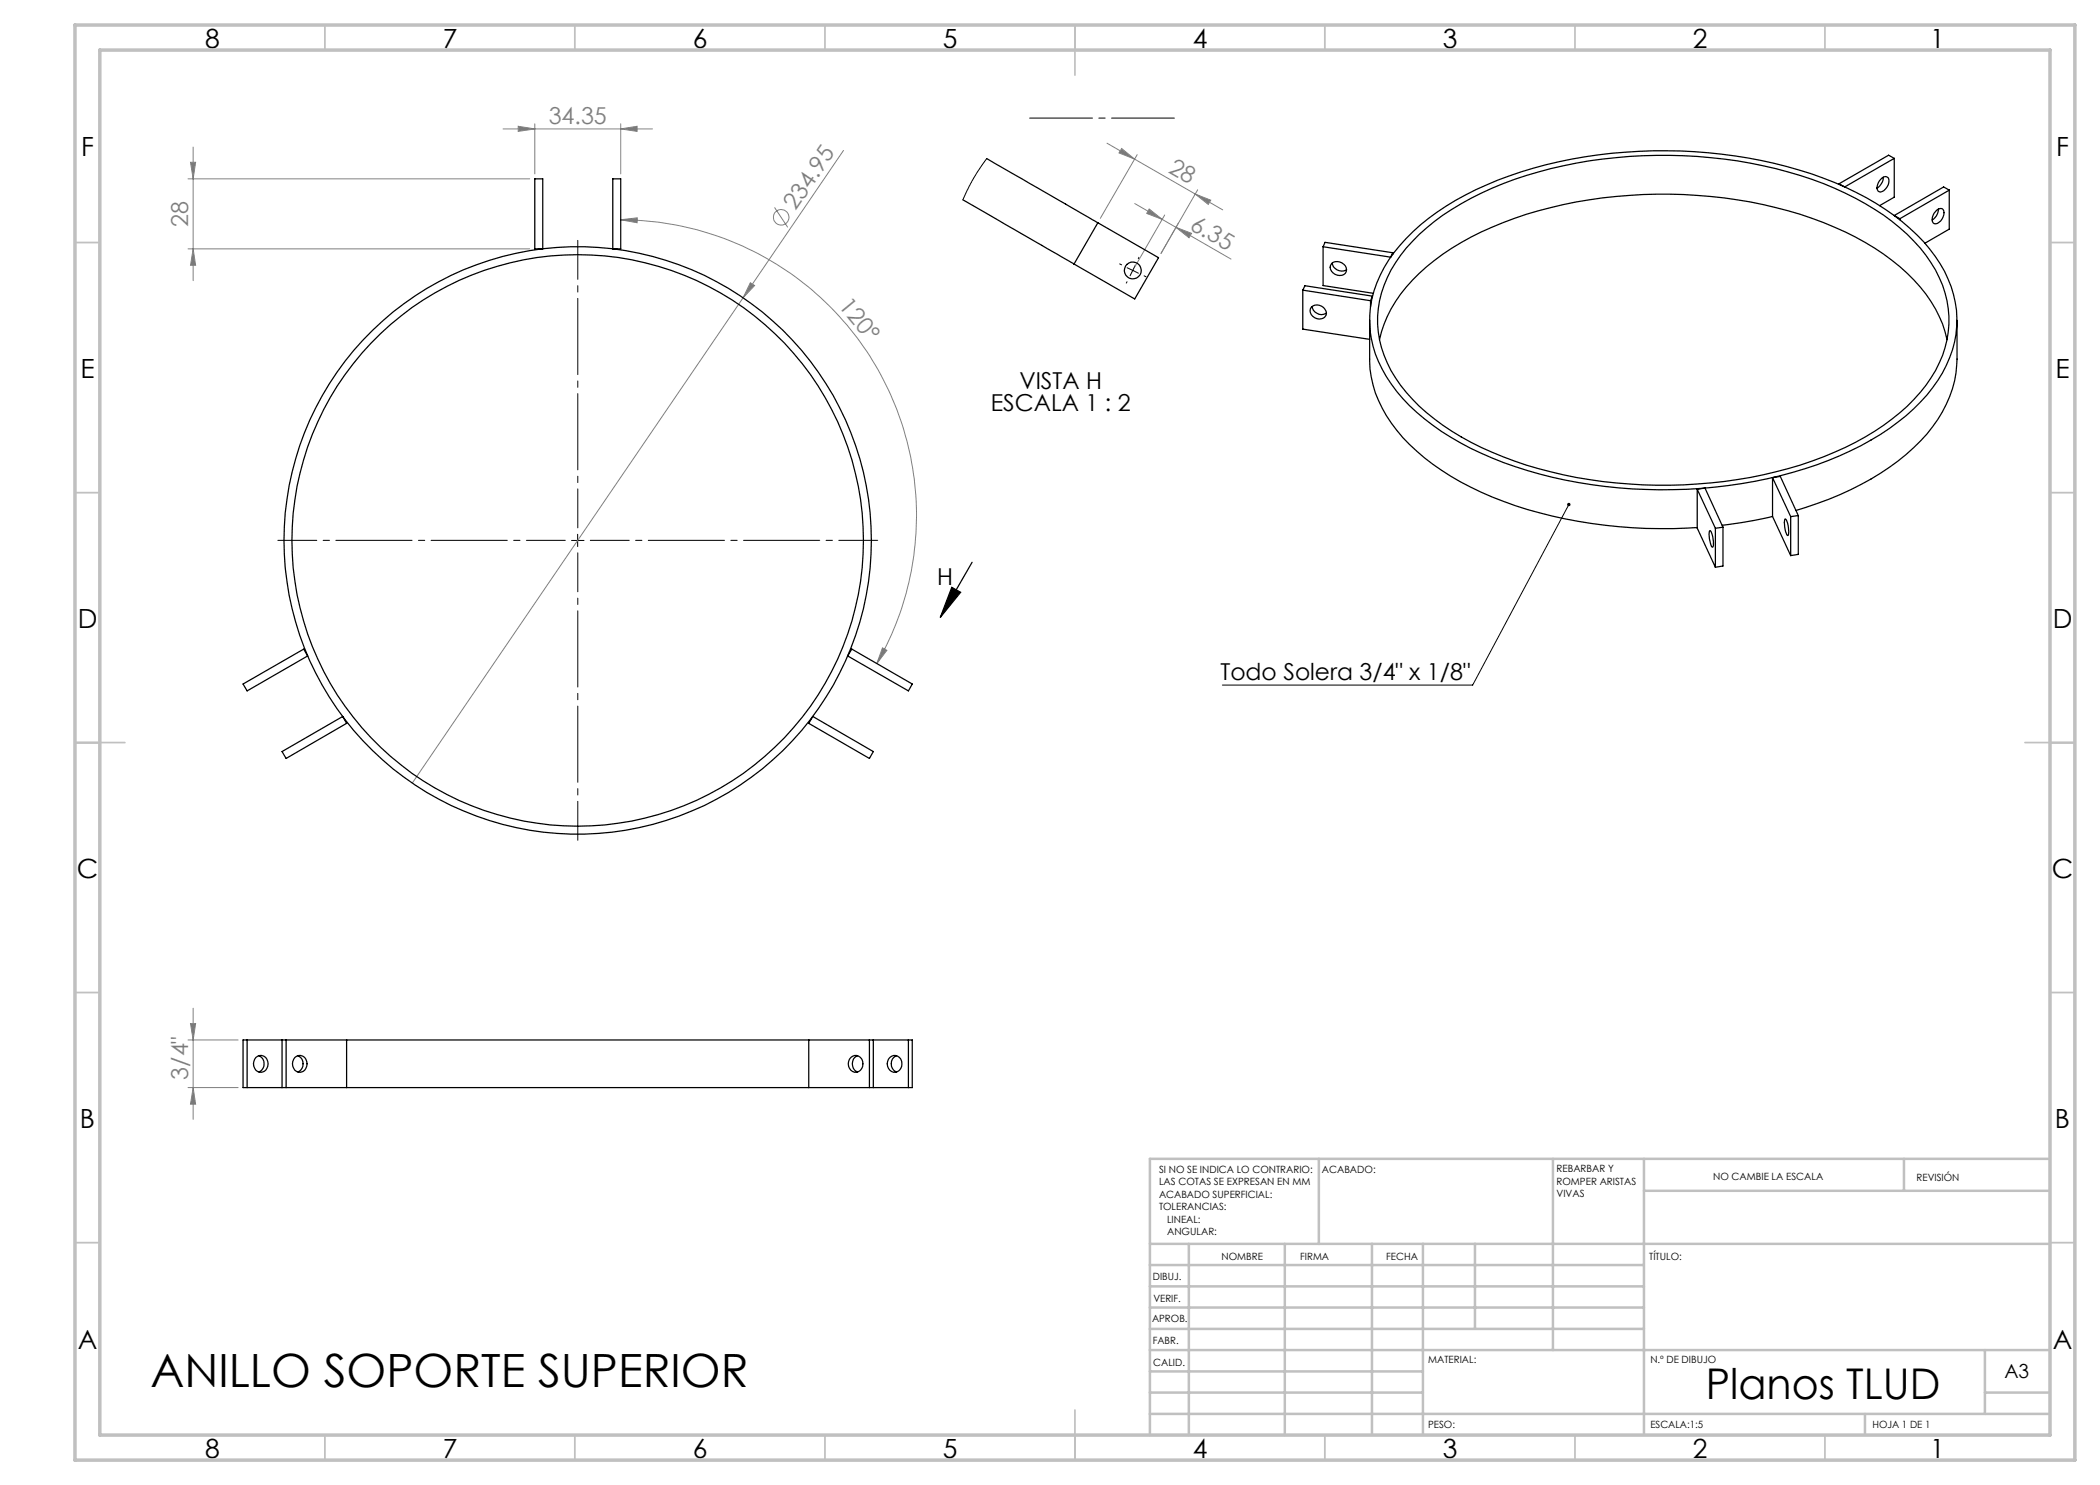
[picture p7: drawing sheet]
<svg xmlns="http://www.w3.org/2000/svg" width="420mm" height="297mm" viewBox="0 0 420 297" stroke-linecap="round" stroke-linejoin="round" font-family="sans-serif">
<g fill="none" stroke="#808080" stroke-width=".2">
<path d="M37.6 35.8h68.3M38.1 32.5h1l-.5 3.3zM38.6 29.4v26.7M100.6 25.8h29.9M103.6 25.3l3.4 .5-3.4 .5zM107 24.8v10M124.1 25.8l3.3-.5v1zM124.1 24.8v10M168.7 30.1l-20.1 29.4M221.4 28.6l23.1 13.4M224.3 29.7l2.6 2.1-3.1-1.2zM227.4 30.9l-7.3 12.8"/>
<path d="M239 38.8l3.1 1.2-.4 .9zM239.5 38l-7.3 12.7M37.6 49.8h68.3M38.6 49.8l.5 3.3h-1zM124.1 44l3.4-.4-.1 1zM124.1 44a59.2 59.2 0 0 1 51.3 88.7M148.6 59.5l-66.2 97.1M150.1 56.5l.8 .6-2.3 2.4zM154.9 41.5l2.7 4M226.9 40.7l19.3 11.1M229.8 41.8l2.6 2.1-3.1-1.2zM232.9 43l-5.9 10.2"/>
<path d="M235.2 45.5l3.1 1.2-.5 .9zM176.5 129.6l.9 .5-2 2.6zM37.6 208h10M37.6 217.5h10M38.1 204.7h1l-.5 3.3zM38.6 217.5l.5 3.3h-1zM38.6 201.6v22.3"/>
<circle cx="156.2" cy="43.5" r="1.55"/>
</g>
<path d="M190.4 117.5l1.7 1-4 5zM194.4 112.5l-6.3 11" fill="none" stroke="#000" stroke-width=".25"/>
<path d="M225.4 56.3l-.2 .4M227.6 51.8l.2-.4" fill="none" stroke="#000" stroke-width=".2" stroke-dasharray="15.2 1.3 1.3 1.3" stroke-linecap="butt"/>
<path d="M225.4 53.5l1.2 .6M226.6 54.1l-.6 1.1M226.6 54.1l1.1 .5M227.1 52.9l-.5 1.2M114.3 108.1h2.5M115.5 106.9v2.4M313.8 100.9l-19.3 36.1h-50" fill="none" stroke="#000" stroke-width=".2"/>
<path d="M113.1 108.1h-57.5M115.6 105.6v-57.5M115.6 110.6v57.5M118.1 108.1h57.4" fill="none" stroke="#000" stroke-width=".2" stroke-dasharray="15.2 1.3 1.3 1.3" stroke-dashoffset="7.5"/>
<path d="M224.3 53l-.4-.2M228.8 55.2l.4 .2" fill="none" stroke="#000" stroke-width=".2" stroke-dasharray="15.2 1.3 1.3 1.3"/>
<path d="M205.9 23.6h29" fill="none" stroke="#000" stroke-width=".2" stroke-dasharray="15.2 1.3 1.3 1.3" stroke-dashoffset="2.7"/>
<g fill="none" stroke="#c0c0c0" stroke-width=".35">
<path d="M65 5v5M115 5v5M165 5v5M215 5v10M265 5v5M315 5v5M365 5v5M15 48.5h5M410 48.5h5M15 98.5h5M410 98.5h5M15 148.5h10"/>
<path d="M405 148.5h10M15 198.5h5M410 198.5h5M15 248.5h5M410 248.5h5M65 287v5M115 287v5M165 287v5M215 282v10M265 287v5M315 287v5M365 287v5"/>
</g>
<g fill="none" stroke="#c0c0c0" stroke-width=".5">
<path d="M263.8 231.8v17M310.6 231.8v38.2M328.8 231.8v55.2M328.8 238.2h81.2M380.8 231.8v6.4M410 231.8h-180v55.2M230 248.8h180M230 257.3h98.8M230 253h98.8M237.8 248.8v38.2M257 248.8v38.2M274.4 248.8v38.2"/>
<path d="M284.6 248.8v38.2M295 248.8v17M230 265.8h98.8M230 261.5h98.8M230 278.5h54.6M230 274.3h54.6M230 270h180M397 278.5h13M397 270v12.8M230 282.8h180M373 282.8v4.2"/>
</g>
<path d="M15 5h400v287h-400zM20 10h390v277h-390z" fill="none" stroke="#c0c0c0" stroke-width=".7"/>
<path d="M313.5 100.7l.4-.1-.1 .3 .1-.3a.34 .34 0 0 1 .2 .5 .34 .34 0 0 1-.5 .1 .34 .34 0 0 1-.1-.5zM190.4 117.5l1.7 1-4 5z" fill="#000"/>
<g fill="#808080">
<path d="M150.1 56.5l.8 .6-2.3 2.4z"/>
<path d="M176.5 129.6l.9 .5-2 2.6zM124.1 44l3.4-.4-.1 1z"/>
<path d="M235.2 45.5l3.1 1.2-.5 .9zM229.8 41.8l2.6 2.1-3.1-1.2z"/>
<path d="M103.6 25.3l3.4 .5-3.4 .5zM124.1 25.8l3.3-.5v1z"/>
<path d="M38.1 204.7h1l-.5 3.3zM38.6 217.5l.5 3.3h-1z"/>
<path d="M38.1 32.5h1l-.5 3.3zM38.6 49.8l.5 3.3h-1z"/>
<path d="M224.3 29.7l2.6 2.1-3.1-1.2zM239 38.8l3.1 1.2-.4 .9z"/>
</g>
<g fill="none" stroke="#000" stroke-width=".25">
<path d="M107 35.8h1.5v14h-1.5zM122.6 35.8h1.5v14h-1.5zM192.6 40l22.2 12.8M197.3 31.7l22.3 12.9M367.8 36.8v.1M376.1 35.9a.9 .9 0 0 1 .8-.6 .9 .9 0 0 1 .9 .5 2.41 2.41 0 0 1-1.7 2.6 .83 .83 0 0 1-.6-1.3zM376.7 35.5a2.76 2.76 0 0 1-1.3 2.1M378.8 31.7v7.7l-2.9 1.7M378.8 31.7l-9.9 5.7-1.1-.6M378.8 31.7l-1.1-.7-9.9 5.8M389.9 38v7.8l-4.9 2.8M389.9 38l-9.9 5.7"/>
<path d="M389.9 38l-1.2-.6-9.9 5.7 1.2 .6M219.6 44.6l-4.8 8.2M219.6 44.6l12.1 6.9-4.8 8.3-12.1-7M260.6 58v7.8l13.3 2.1M260.6 58l13.5 2.1M260.6 58l.4-.9 13.5 2.1-.4 .9M264.6 49.4v7.7l10.1 1.6M264.6 49.4l13.5 2 .5-.9M264.6 49.4l.4-.9 13.6 2M266.3 52.7a1.79 1.79 0 0 1 2-.2 1.79 1.79 0 0 1 .9 1.8 1.76 1.76 0 0 1-1.7 .8 1.76 1.76 0 0 1-1.4-1.2l-.1-.5zM266.5 52.6a1.9 1.9 0 0 0 2.8 1.3M278.6 50.5v.4"/>
<path d="M282.6 46.3a58.7 58.7 0 0 1 24.1-12.7 96.4 96.4 0 0 1 60.2 2.9 48.3 48.3 0 0 1 19 13.3 21.2 21.2 0 0 1 3.4 23.3 35.1 35.1 0 0 1-13.2 13.8 78.1 78.1 0 0 1-33.2 10.5 92.8 92.8 0 0 1-46.6-6.7 46.2 46.2 0 0 1-16.9-12.4 21.7 21.7 0 0 1-5-18.6 26.4 26.4 0 0 1 8.2-13.4zM283.8 46.9a55.5 55.5 0 0 1 21.5-11.8 94.3 94.3 0 0 1 59.4 1.6 49.4 49.4 0 0 1 19.4 12.9 21.7 21.7 0 0 1 5.5 16.8 24.6 24.6 0 0 1-8.1 14.8 57.3 57.3 0 0 1-23.9 12.5 93.6 93.6 0 0 1-57-2.3 49.3 49.3 0 0 1-18.1-11.5 22.3 22.3 0 0 1-6.8-18.2 24.6 24.6 0 0 1 8.1-14.8zM380 43.7v.3M387.1 42.3a.85 .85 0 0 1 1-.6 .85 .85 0 0 1 .7 .8 2.05 2.05 0 0 1-2 2.2 1.66 1.66 0 0 1 .3-2.4zM387.7 41.8v.1a2.61 2.61 0 0 1-1.3 2.1M262.3 61.5a1.79 1.79 0 0 1 2-.3 1.79 1.79 0 0 1 .9 1.8 1.74 1.74 0 0 1-2.1 .7 1.74 1.74 0 0 1-1-1.9zM262.4 61.3a1.9 1.9 0 0 0 2.9 1.3M273.9 64.1v7.7a22 22 0 0 0 5.5 14.3 49.1 49.1 0 0 0 21.3 14.2 95 95 0 0 0 38.7 5.2M274.1 60.1v1.3M275.9 67.9a25.1 25.1 0 0 1 7.9-13.2 56.8 56.8 0 0 1 23.9-12.5 93.8 93.8 0 0 1 57 2.3 46.2 46.2 0 0 1 20.5 14.3 23.5 23.5 0 0 1 4.2 9.1M391.4 64.1v7.7a24.7 24.7 0 0 1-8.7 17.8 58.6 58.6 0 0 1-23.5 12.5M339.4 97.9l1.6-.3 3.6 7.8"/>
<path d="M339.4 97.9l3.7 7.8M339.4 97.9v7.7l3.7 7.8M354.5 95.5l3.6 7.8M354.5 95.5l1.6-.2 3.6 7.8M354.5 95.5v7.8M342 106.1a4 4 0 0 1 .5 3.3 2.09 2.09 0 0 1-.6-1.7l-.1-.8zM343.1 105.7v7.7M344.6 105.4l-1.5 .3M344.6 105.4v7.8l-1.5 .2M354.5 103.3l-3.6 .8-6.4 1M354.5 103.3l3.6 7.8M357 103.8a3.5 3.5 0 0 1 .7 2.9l-.1 .4a2.39 2.39 0 0 1-.7-2.2z"/>
<path d="M358.1 103.3v7.8M359.7 103.1l-1.6 .2M359.7 103.1v7.8l-1.6 .2M48.6 136.8l12.1-7 .8 1.4-12.1 7zM170.4 129.8l12.1 7-.8 1.4-12.2-7zM56.4 150.3l12.1-7 .8 1.4-12.1 7zM162.6 143.3l12.1 7-.8 1.4-12.2-7zM49.4 208v9.5M51.2 211.5a1.51 1.51 0 0 1 1.9-.1 1.51 1.51 0 0 1 .5 1.9 1.45 1.45 0 0 1-1.7 1.1 1.45 1.45 0 0 1-1.2-1.6l.2-1zM51.8 211.1a1.77 1.77 0 0 1 1 1.7 1.77 1.77 0 0 1-1 1.6M56.4 208v9.5M57.2 208v9.5"/>
<path d="M59 211.5a1.51 1.51 0 0 1 1.9-.1 1.51 1.51 0 0 1 .4 1.9 1.45 1.45 0 0 1-1.6 1.1 1.45 1.45 0 0 1-1.2-1.6l.2-1zM59.5 211.1a1.77 1.77 0 0 1 1.1 1.7 1.77 1.77 0 0 1-1.1 1.6M69.3 217.5h92.4M69.3 208h92.4M69.3 208h-20.7v9.5h20.7M69.3 208v9.5M161.7 208h20.8v9.5h-20.8M161.7 208v9.5M170.2 211.5a1.51 1.51 0 0 1 1.9-.1 1.51 1.51 0 0 1 .4 1.9 1.47 1.47 0 0 1-1.6 1.1 1.47 1.47 0 0 1-1.2-1.6l.2-1zM171.5 211.1a1.77 1.77 0 0 0-1 1.7 1.77 1.77 0 0 0 1 1.6M173.9 208v9.5M174.7 208v9.5"/>
<path d="M178 211.5a1.51 1.51 0 0 1 1.9-.1 1.51 1.51 0 0 1 .4 1.9 1.47 1.47 0 0 1-1.7 1.1 1.47 1.47 0 0 1-1.2-1.6l.3-1zM179.3 211.1a1.77 1.77 0 0 0-1 1.7 1.77 1.77 0 0 0 1 1.6M181.7 208v9.5"/>
<circle cx="226.6" cy="54.1" r="1.69"/>
<circle cx="115.5" cy="108.1" r="58.7"/>
<circle cx="115.5" cy="108.1" r="57.2"/>
</g>
<path d="M197.3 31.7l-2.9 4.5-1.8 3.8" fill="none" stroke="#000" stroke-width=".2"/>
<text font-size="9.2" x="30.1" y="277.3">ANILLO SOPORTE SUPERIOR</text>
<text font-size="8.5" x="341.2" y="279.7">Planos TLUD</text>
<g font-size="5.3">
<text x="41" y="9.5">8</text>
<text x="88.5" y="9.5">7</text>
<text x="138.5" y="9.5">6</text>
<text x="188.5" y="9.5">5</text>
<text x="238.5" y="9.5">4</text>
<text x="288.5" y="9.5">3</text>
<text x="338.5" y="9.5">2</text>
<text x="386" y="9.5">1</text>
<text x="16.2" y="31.2">F</text>
<text x="411.2" y="31.2">F</text>
<text x="16.1" y="75.5">E</text>
<text x="411.1" y="75.5">E</text>
<text x="15.5" y="125.5">D</text>
<text x="410.5" y="125.5">D</text>
<text x="15.4" y="175.5">C</text>
<text x="410.4" y="175.5">C</text>
<text x="16" y="225.5">B</text>
<text x="411" y="225.5">B</text>
<text x="15.5" y="269.7">A</text>
<text x="410.5" y="269.7">A</text>
<text x="41" y="291.5">8</text>
<text x="88.5" y="291.5">7</text>
<text x="138.5" y="291.5">6</text>
<text x="188.5" y="291.5">5</text>
<text x="238.5" y="291.5">4</text>
<text x="288.5" y="291.5">3</text>
<text x="338.5" y="291.5">2</text>
<text x="386" y="291.5">1</text>
</g>
<g font-size="4.7" fill="#808080">
<text x="109.7" y="24.7">34.35</text>
<text x="233.5" y="34.4" transform="rotate(30 233.5 34.4)">28</text>
<text x="37.6" y="45.3" transform="rotate(-90 37.6 45.3)">28</text>
<text x="159.1" y="42.3" transform="rotate(-56 159.1 42.3)">234.95</text>
<text x="237.8" y="45.7" transform="rotate(30 237.8 45.7)">6.35</text>
<text x="167.6" y="61.2" transform="rotate(51 167.6 61.2)">120°</text>
<text x="37.6" y="215.9" transform="rotate(-90 37.6 215.9)">3/4&quot;</text>
</g>
<g font-size="4.7">
<text x="203.9" y="77.7">VISTA H</text>
<text x="198.1" y="82.3">ESCALA 1 : 2</text>
<text x="187.4" y="116.9">H</text>
<text x="244.1" y="135.9">Todo Solera 3/4&quot; x 1/8&quot;</text>
</g>
<text font-size="3.9" x="400.9" y="275.5">A3</text>
<g font-size="2">
<text x="231.8" y="234.6">SI NO SE INDICA LO CONTRARIO:</text>
<text x="231.8" y="237.1">LAS COTAS SE EXPRESAN EN MM</text>
<text x="231.8" y="239.6">ACABADO SUPERFICIAL:</text>
<text x="264.4" y="234.6">ACABADO:</text>
<text x="311.3" y="234.5">REBARBAR Y</text>
<text x="311.3" y="237">ROMPER ARISTAS</text>
<text x="311.3" y="239.5">VIVAS</text>
<text x="342.6" y="236">NO CAMBIE LA ESCALA</text>
<text x="383.3" y="236.2">REVISIÓN</text>
<text x="231.8" y="242.1">TOLERANCIAS:</text>
<text x="233.4" y="244.6">LINEAL:</text>
<text x="233.4" y="247.1">ANGULAR:</text>
<text x="244.3" y="252">NOMBRE</text>
<text x="260" y="251.9">FIRMA</text>
<text x="277.2" y="251.9">FECHA</text>
<text x="329.9" y="251.9">TÍTULO:</text>
<text x="230.6" y="256.1">DIBUJ.</text>
<text x="230.7" y="260.3">VERIF.</text>
<text x="230.4" y="264.4">APROB.</text>
<text x="230.5" y="268.8">FABR.</text>
<text x="230.7" y="273.1">CALID.</text>
<text x="285.6" y="272.5">MATERIAL:</text>
<text x="330.1" y="272.5">N.º DE DIBUJO</text>
<text x="285.6" y="285.5">PESO:</text>
<text x="330.1" y="285.6">ESCALA:1:5</text>
<text x="374.5" y="285.6">HOJA 1 DE 1</text>
</g>
</svg>
